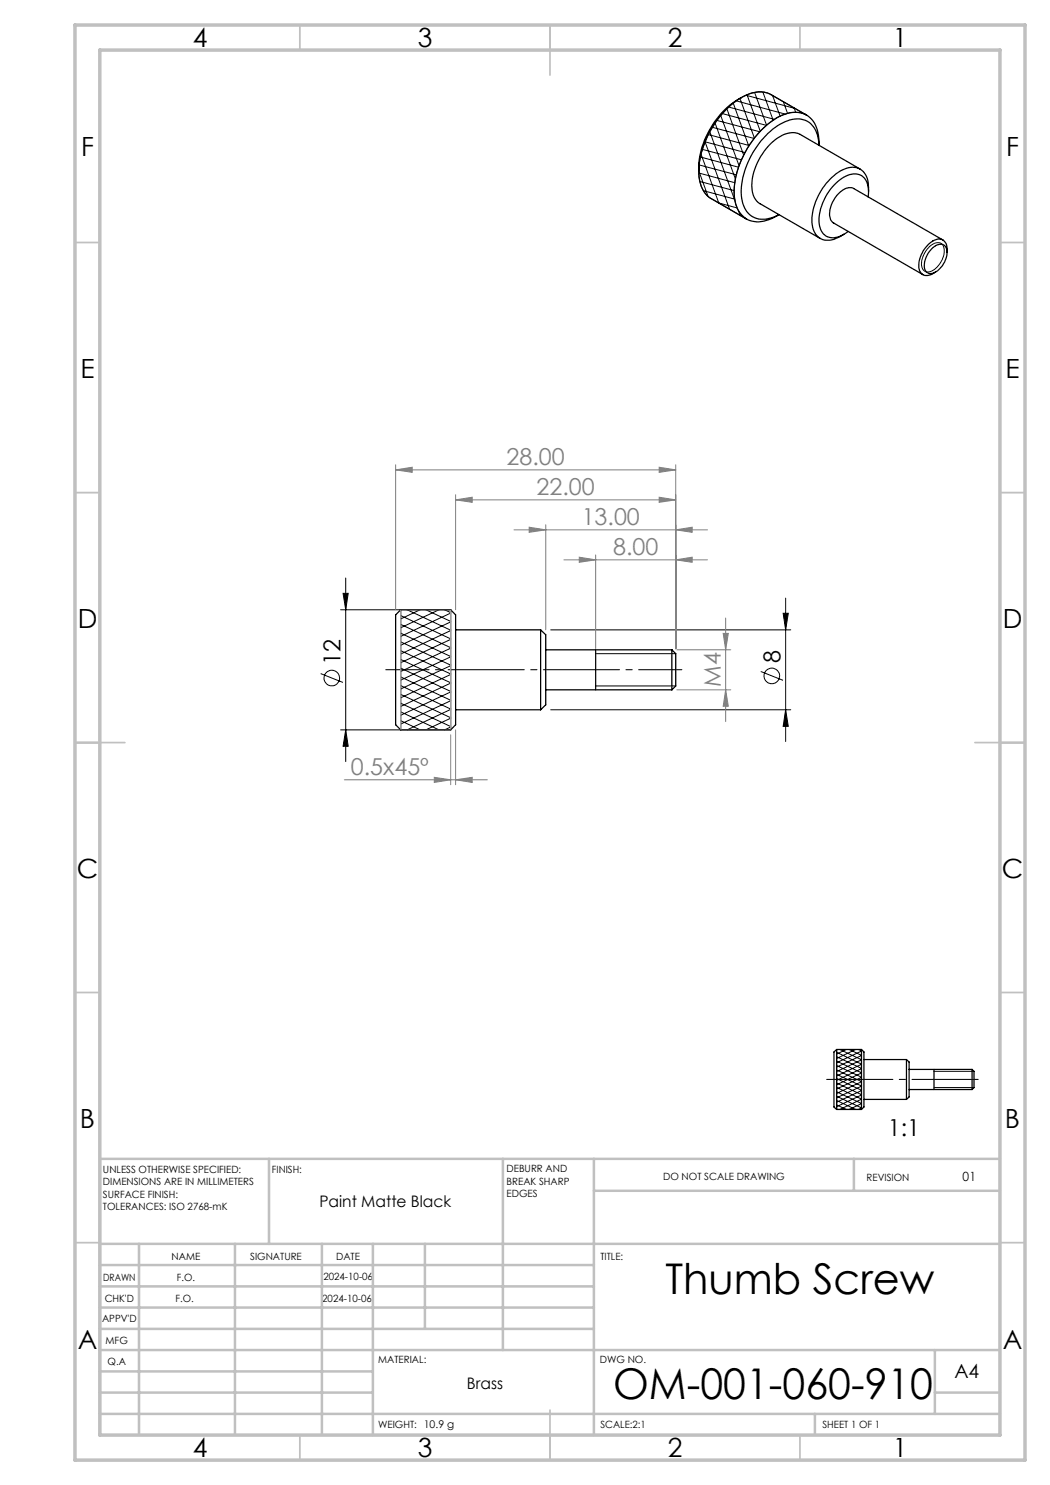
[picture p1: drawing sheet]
<svg xmlns="http://www.w3.org/2000/svg" width="210mm" height="297mm" viewBox="0 0 210 297" stroke-linecap="round" stroke-linejoin="round" font-family="sans-serif">
<g fill="none" stroke="#000" stroke-width=".25">
<path d="M148.2 19.5a18.5 18.5 0 0 0-8.4 15 5.9 5.9 0 0 0 2.4 5.2l7.1 4.1M148.2 19.5a5.9 5.9 0 0 1 6-.6l7.1 4.1M148.2 19.5a17 17 0 0 0-8.4 14.7M172 33.8l-12-6.9a4.3 4.3 0 0 0-4.4 .6 12.2 12.2 0 0 0-5.2 10.5 3.5 3.5 0 0 0 1.6 2.7l12 7M173.6 39.4a4.2 4.2 0 0 0-1.3-4.3 4.2 4.2 0 0 0-4.7 1.2 10.6 10.6 0 0 0-3.7 8.8 2.73 2.73 0 0 0 4.1 2.2l.7-.4M173.7 38.3a4.8 4.8 0 0 0-1.2-4.2 3.7 3.7 0 0 0-4.5 .1 12.2 12.2 0 0 0-5.5 10.8 3.2 3.2 0 0 0 5.1 2.5l1.1-.6M155.3 43.2a6 6 0 0 1-6.1 .5 6.6 6.6 0 0 1-2.3-6.3 18.6 18.6 0 0 1 9.5-14.3 4.9 4.9 0 0 1 6.3 1.2 8.3 8.3 0 0 1 1.1 4.8 5.2 5.2 0 0 0-2.8-5 6.2 6.2 0 0 0-5.5 1 17 17 0 0 0-7.2 14.1 4.6 4.6 0 0 0 3.5 4.6 6.7 6.7 0 0 0 4-.9l-.5 .3M169.6 46.3l-.9 .6M186.3 49.8a1.99 1.99 0 0 1 2.7-.6 3.1 3.1 0 0 1-.3 3.5 3.1 3.1 0 0 1-3 2 1.83 1.83 0 0 1-.8-2.4 5.6 5.6 0 0 1 1.4-2.5zM188.6 48l-17.9-10.3a2.64 2.64 0 0 0-3 1 5.4 5.4 0 0 0-1.6 5.3l.5 .6 18 10.3M189.4 50.5a2.39 2.39 0 0 0-.9-2.6 3.1 3.1 0 0 0-3.4 1.6 4.9 4.9 0 0 0-1.1 4.9 1.65 1.65 0 0 0 2.6 .3l.5-.3M80.2 122v24"/>
<path d="M80.2 122l-1.1 1v22l1.1 1M80.2 122h9.9M90.1 122l1 1v22l-1 1M90.1 122v24M91.1 126h17M108.1 126v16M108.1 126l1 1v14l-1 1M109.1 130h25.3M109.1 138h25.3M119.1 130v8M134.4 130v8M134.4 130l.7 .7v6.5l-.7 .8"/>
<path d="M80.2 146h9.9M91.1 142h17M167.3 209.9v12M167.3 209.9l-.5 .5v11l.5 .5M167.3 209.9h5M172.3 209.9l.5 .5v11l-.5 .5M172.3 209.9v12M172.8 211.9h8.5M172.8 219.9h8.5M181.3 211.9v8M181.3 211.9l.5 .5v7l-.5 .5M181.8 213.9h12.6"/>
<path d="M181.8 217.9h12.6M186.8 213.9v4M194.4 213.9v4M194.4 213.9l.4 .4v3.2l-.4 .4M167.3 221.9h5"/>
</g>
<g fill="none" stroke="#000" stroke-width=".2">
<path d="M148 19.7l2.9 7.9M149.2 19l9.8 2.7M149.4 18.9l2.6 7.3M150.9 18.5l2.4 6.5M152.6 18.4l2 5.6M154.5 19.1l1.5 4.1M139.8 34.2l1.8 5.1M139.8 34.6l7.2 1.9M139.8 33l7.4 2M140 36.3l6.8 1.8M140.1 31.4l7.6 2M140.2 30.8l3.6 9.8"/>
<path d="M140.5 29.9l7.8 2.1M140.7 38.1l6.2 1.7M141.7 26.9l8.1 2.2M142 26.3l5 13.9M142.5 25.5l8.3 2.2M143 24.6l4.1 11.2M143.4 24.1l8.5 2.2M144.1 23.1l3.7 10.1M144.5 22.7l8.8 2.4M145.4 21.8l3.3 9.2M145.5 21.7a9.4 9.4 0 0 1 7.1-3.3l1.4 .4 7.3 4.2a6.3 6.3 0 0 0-6.7 1.1 18.9 18.9 0 0 0-7.8 14.6 5.8 5.8 0 0 0 2.5 5.1l-7.1-4.1a6.1 6.1 0 0 1-2.4-5.9 18.9 18.9 0 0 1 5.7-12.1zM145.7 21.4l9.2 2.5"/>
<path d="M146.6 20.6l3.2 8.6M147.2 20.2l9.9 2.6M149 30.5l-8-2.1 4.9 13.4M156.7 20.4l.8 2.3M158.8 21.6l.3 .9M160.9 22.8h.1M143.8 40.6l3.6 1M147.7 42.2l.4 .9M149.1 43.7h.1M185.8 49.5a1.9 1.9 0 0 1 2.7-.6 4 4 0 0 1-1.4 4.8 1.6 1.6 0 0 1-2.6 .1 4.2 4.2 0 0 1 1.3-4.3zM68.6 118.7h1l-.5 3.3zM69.1 115.6v36.7"/>
<path d="M157.1 119.6v28.7M64.1 134.7l4.5 1.8M68.1 122h22M80.2 138.9l9.9 4.6M80.2 137.1l9.9 4.7M80.2 135.4l9.9 4.6M80.2 133.6l9.9 4.7M80.2 131.9l9.9 4.7M80.2 130.1l9.9 4.7M80.2 128.4l9.9 4.6M80.2 126.6l9.9 4.7M80.2 124.9l9.9 4.6"/>
<path d="M80.2 123.1l9.9 4.7M80.3 122h-.1M81.4 122l8.7 4M84 122l-3.8 1.8M85.2 122l4.9 2.3M87.8 122l-7.6 3.6M88.9 122l1.2 .5M90.1 122.6l-9.9 4.7M90.1 124.4l-9.9 4.6M90.1 126.1l-9.9 4.7M90.1 127.9l-9.9 4.6M90.1 129.6l-9.9 4.7"/>
<path d="M90.1 131.4l-9.9 4.6M90.1 133.1l-9.9 4.7M90.1 134.9l-9.9 4.7M90.1 136.6l-9.9 4.7M90.1 138.4l-9.9 4.6M110.1 126h48.1M119.1 137.2h16M119.1 130.7h16M152.2 134.3l4.4 1.8M156.6 122.7h1.1l-.6 3.3zM68.1 146h22M69.1 146l.5 3.3h-1z"/>
<path d="M80.2 145.9l.1 .1M80.2 144.1l3.8 1.9M80.2 142.4l7.6 3.6M80.2 140.6l9.9 4.7M90.1 140.2l-9.9 4.6M90.1 141.9l-8.7 4.1M90.1 143.6l-4.9 2.4M90.1 145.4l-1.2 .6M110.1 142h48.1M157.1 142l.6 3.3h-1.1zM167.3 209.9h5v12h-5zM167.3 210.5l5 2.4-5 2.3"/>
<path d="M167.3 213.1l5 2.4-5 2.3M167.3 219.2l5 2.4-.6 .3M167.3 218.4l5 2.3M167.3 217.5l5 2.3M167.3 216.6l5 2.3M167.3 215.7l5 2.3M167.3 214.9l5 2.3M167.3 214l5 2.3M167.3 212.2l5 2.4M167.3 211.3l5 2.4M167.4 209.9h-.1M168 209.9l4.3 2"/>
<path d="M169.3 209.9l-2 .9M169.8 209.9l2.5 1.2M171.1 209.9l-3.8 1.8M171.7 209.9l.6 .3-5 2.3M172.3 211.1l-5 2.3M172.3 212l-5 2.3M172.3 213.7l-5 2.4M172.3 214.6l-5 2.4M172.3 216.4l-5 2.3M172.3 217.2l-5 2.4M172.3 218.1l-5 2.3M172.3 219l-5 2.3"/>
<path d="M172.3 219.8l-4.3 2.1M186.8 217.5h8M186.8 214.3h8M167.3 221.9h.1M167.3 221l2 .9M167.3 220.1l3.8 1.8M172.3 220.7l-2.5 1.2"/>
<circle cx="66.3" cy="135.6" r="1.55"/>
<circle cx="154.4" cy="135.2" r="1.55"/>
</g>
<g fill="none" stroke="#808080" stroke-width=".2">
<path d="M79.1 94l3.3-.6v1.1zM79.1 93v29M79.1 94h56M91.1 100l3.3-.6v1.1zM91.1 99v23M91.1 100h44M131.8 99.4l3.3 .6-3.3 .5zM131.8 93.4l3.3 .6-3.3 .5zM135.1 93v36.7M102.8 106h38.7M105.8 105.4l3.3 .6-3.3 .5zM109.1 104.9v21.1"/>
<path d="M112.8 112h28.7M115.9 111.4l3.2 .6-3.2 .5zM119.1 111v18.7M135.1 112l3.3-.6v1.1zM135.1 106l3.3-.6v1.1zM135.4 130h10.8M135.4 138h10.8M144.6 126.7h1.1l-.6 3.3zM145.1 138l.6 3.2h-1.1zM145.1 123.6v20.7M68.9 156h28.6M86.9 155.5l3.2 .5-3.2 .5z"/>
<path d="M90.1 147v9.9M91.1 156l3.3-.5v1zM91.1 146v10.9"/>
</g>
<path d="M136.4 133.9h-59.2" fill="none" stroke="#000" stroke-width=".2" stroke-dasharray="15.2 1.3 1.3 1.3" stroke-dashoffset="6.6"/>
<path d="M165.3 215.9h30.3" fill="none" stroke="#000" stroke-width=".2" stroke-dasharray="15.2 1.3 1.3 1.3" stroke-dashoffset="2"/>
<path d="M80.2 122h9.9v24h-9.9z" fill="none" stroke="#c0c0c0" stroke-width=".2"/>
<g fill="none" stroke="#c0c0c0" stroke-width=".35">
<path d="M60 5v5M110 5v10M160 5v5M15 48.5h5M200 48.5h5M15 98.5h5M200 98.5h5M15 148.5h10M195 148.5h10M15 198.5h5M200 198.5h5M15 248.5h5"/>
<path d="M200 248.5h5M60 287v5M110 282v10M160 287v5"/>
</g>
<g fill="none" stroke="#c0c0c0" stroke-width=".5">
<path d="M53.8 231.8v17M100.6 231.8v38.2M118.8 231.8v55.2M118.8 238.2h81.2M170.8 231.8v6.4M200 231.8h-180v55.2M20 248.8h180M20 257.3h98.8M20 253h98.8M27.8 248.8v38.2M47 248.8v38.2M64.4 248.8v38.2"/>
<path d="M74.6 248.8v38.2M85 248.8v17M20 265.8h98.8M20 261.5h98.8M20 278.5h54.6M20 274.3h54.6M20 270h180M187 278.5h13M187 270v12.8M20 282.8h180M163 282.8v4.2"/>
</g>
<path d="M15 5h190v287h-190zM20 10h180v277h-180z" fill="none" stroke="#c0c0c0" stroke-width=".7"/>
<path d="M68.6 118.7h1l-.5 3.3zM69.1 146l.5 3.3h-1zM156.6 122.7h1.1l-.6 3.3zM157.1 142l.6 3.3h-1.1z" fill="#000"/>
<g fill="#808080">
<path d="M135.1 112l3.3-.6v1.1zM115.9 111.4l3.2 .6-3.2 .5zM135.1 106l3.3-.6v1.1zM105.8 105.4l3.3 .6-3.3 .5zM131.8 99.4l3.3 .6-3.3 .5zM91.1 100l3.3-.6v1.1zM131.8 93.4l3.3 .6-3.3 .5zM79.1 94l3.3-.6v1.1zM91.1 156l3.3-.5v1zM86.9 155.5l3.2 .5-3.2 .5z"/>
<path d="M144.6 126.7h1.1l-.6 3.3zM145.1 138l.6 3.2h-1.1z"/>
</g>
<g font-size="8.5">
<text x="133.1" y="258.8">Thumb Screw</text>
<text x="122.6" y="279.7">OM-001-060-910</text>
</g>
<g font-size="5.3">
<text x="38.5" y="9.5">4</text>
<text x="83.5" y="9.5">3</text>
<text x="133.6" y="9.5">2</text>
<text x="178.6" y="9.5">1</text>
<text x="16.2" y="31.3">F</text>
<text x="201.2" y="31.3">F</text>
<text x="16.1" y="75.5">E</text>
<text x="201.1" y="75.5">E</text>
<text x="15.5" y="125.5">D</text>
<text x="200.5" y="125.5">D</text>
<text x="15.4" y="175.5">C</text>
<text x="200.4" y="175.5">C</text>
<text x="16" y="225.5">B</text>
<text x="201" y="225.5">B</text>
<text x="15.5" y="269.8">A</text>
<text x="200.5" y="269.8">A</text>
<text x="38.5" y="291.5">4</text>
<text x="83.5" y="291.5">3</text>
<text x="133.6" y="291.5">2</text>
<text x="178.6" y="291.5">1</text>
</g>
<g font-size="4.7" fill="#808080">
<text x="101.3" y="92.9">28.00</text>
<text x="107.3" y="98.9">22.00</text>
<text x="116.3" y="104.9">13.00</text>
<text x="122.6" y="110.9">8.00</text>
<text x="144.1" y="137.4" transform="rotate(-90 144.1 137.4)">M4</text>
<text x="70.2" y="154.9">0.5x45º</text>
</g>
<g font-size="4.7">
<text x="68.1" y="133" transform="rotate(-90 68.1 133)">12</text>
<text x="156.1" y="132.6" transform="rotate(-90 156.1 132.6)">8</text>
<text x="177.6" y="227.3">1:1</text>
</g>
<text font-size="3.9" x="190.9" y="275.5">A4</text>
<g font-size="3.2">
<text x="63.9" y="241.4">Paint Matte Black</text>
<text x="93.4" y="277.9">Brass</text>
</g>
<text font-size="2.5" x="192.5" y="236.1">01</text>
<g font-size="2">
<text x="20.6" y="234.6">UNLESS OTHERWISE SPECIFIED:</text>
<text x="20.6" y="237.1">DIMENSIONS ARE IN MILLIMETERS</text>
<text x="20.6" y="239.6">SURFACE FINISH:</text>
<text x="54.4" y="234.6">FINISH:</text>
<text x="101.3" y="234.5">DEBURR AND</text>
<text x="101.3" y="237">BREAK SHARP</text>
<text x="101.3" y="239.5">EDGES</text>
<text x="132.6" y="236">DO NOT SCALE DRAWING</text>
<text x="173.3" y="236.2">REVISION</text>
<text x="20.6" y="242.1">TOLERANCES: ISO 2768-mK</text>
<text x="34.3" y="252">NAME</text>
<text x="50" y="251.9">SIGNATURE</text>
<text x="67.2" y="251.9">DATE</text>
<text x="120.1" y="251.9">TITLE:</text>
<text x="20.6" y="256.1">DRAWN</text>
<text x="35.3" y="256.1">F.O.</text>
<text x="64.7" y="255.9">2024-10-06</text>
<text x="20.9" y="260.3">CHK'D</text>
<text x="35.1" y="260.3">F.O.</text>
<text x="64.5" y="260.3">2024-10-06</text>
<text x="20.4" y="264.4">APPV'D</text>
<text x="21.1" y="268.8">MFG</text>
<text x="21.5" y="273">Q.A</text>
<text x="75.6" y="272.5">MATERIAL:</text>
<text x="120" y="272.5">DWG NO.</text>
<text x="75.6" y="285.5">WEIGHT: 10.9 g</text>
<text x="120.1" y="285.6">SCALE:2:1</text>
<text x="164.5" y="285.6">SHEET 1 OF 1</text>
</g>
</svg>
